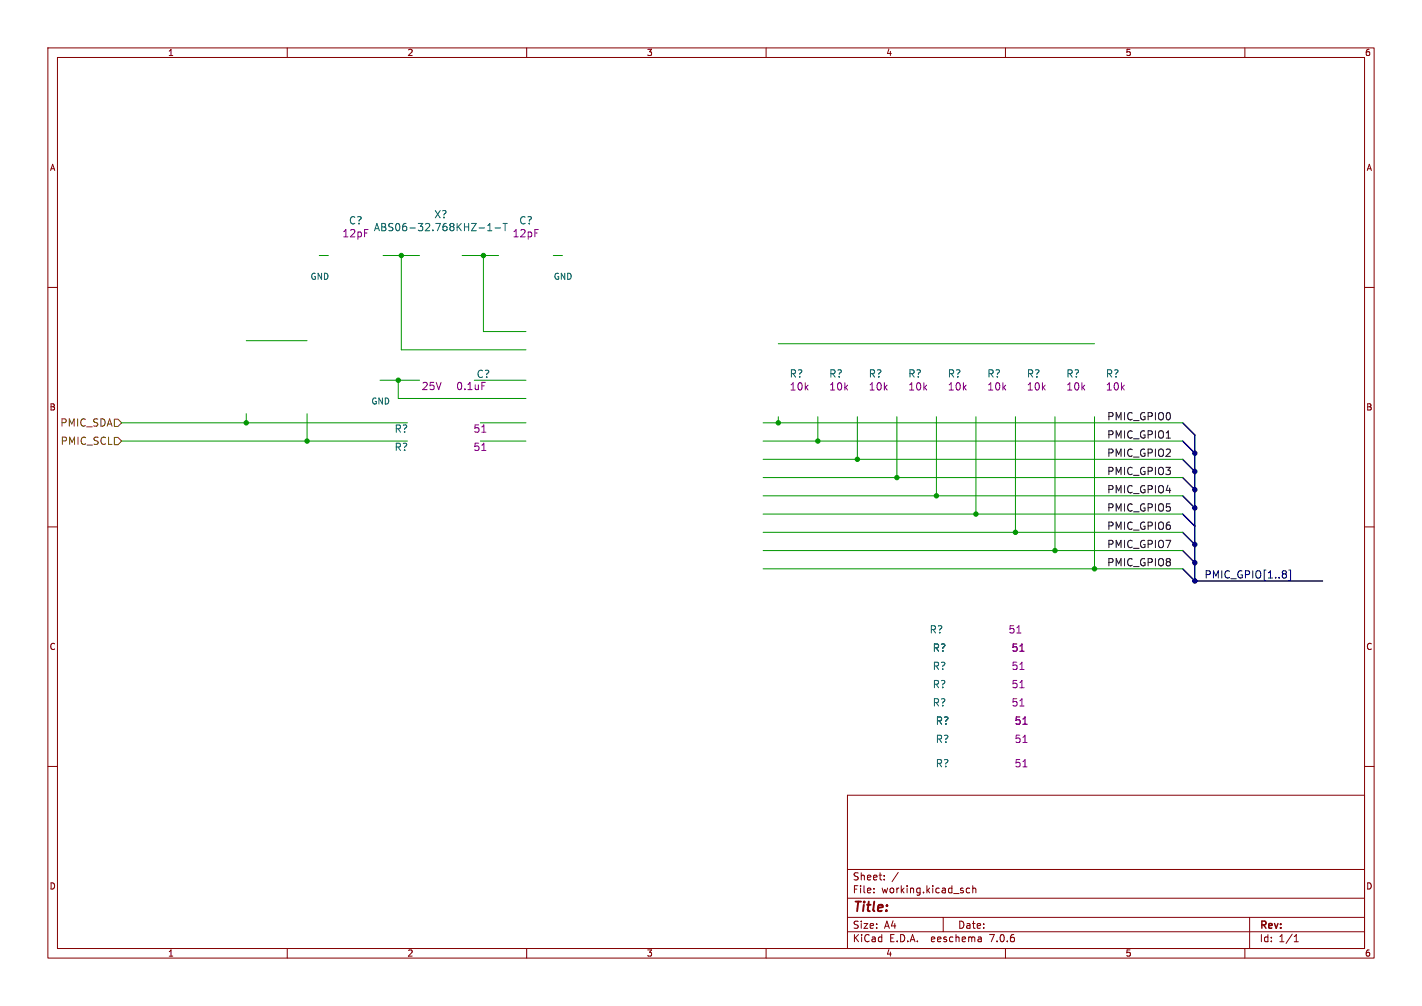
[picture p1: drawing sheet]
<svg xmlns="http://www.w3.org/2000/svg" width="297mm" height="210mm" viewBox="0 0 297 210" stroke-linecap="round" stroke-linejoin="round" font-family="sans-serif">
<g fill="none" stroke="#840000" stroke-width=".21">
<path d="M10 10h277v190h-277zM12 12h273v186h-273zM60 10v2M110 10v2M160 10v2M210 10v2M260 10v2M10 60h2M285 60h2M10 110h2M285 110h2M10 160h2"/>
<path d="M285 160h2M177 166h108v32h-108zM60 198v2M110 198v2M160 198v2M177 194.5h108M177 191.5h108M177 187.5h108M177 181.5h108M182.5 186.3v.1M182.5 185.5v.1M184.7 183.6v.1"/>
<path d="M184.7 182.8v.1M187.6 182.1l-1.3 2M197 191.5v3M202.5 185.5l-.4-.1-.3 .3 .2 .6h.5M203.2 185.5l.2-.1 .3 .1 .1 .9M203.2 184.9v1.5M204.9 195.7l.1 .9M205 196.5l-.2 .1M205 196h-.2M210 198v2M260 198v2M261 191.5v6.5"/>
<path d="M270.3 196.6h.9M270.3 195.5l.4-.4v1.5"/>
</g>
<path d="M23.9 91.3h.7l.8 .8-.8 .7h-.7zM23.9 87.5h.7l.8 .8-.8 .7h-.7z" fill="none" stroke="#725600" stroke-width=".21"/>
<path d="M268.5 119.2l.2 .2-.2 .3M268.5 119.9l.2 .2-.2 .5M269.2 119h.4v2.2h-.4" fill="none" stroke="#000084" stroke-width=".21"/>
<path d="M243.6 91.5h.8" fill="none" stroke="#0f0f0f" stroke-width=".21"/>
<path d="M247 88.3l2.6 2.5v30.5M247 95.9l2.6 2.5M247 99.7l2.6 2.5M247 92.1l2.6 2.5M247 118.7l2.6 2.6M247 103.5l2.6 2.5M247 107.3l2.6 2.6M247 111.1l2.6 2.6M247 114.9l2.6 2.6M249.6 121.3h26.6" fill="none" stroke="#000084" stroke-width=".3"/>
<g fill="none" stroke="#009600" stroke-width=".21">
<path d="M66.7 53.3h1.9M80 53.3h7.6M83.8 53.3v19.7h26.1M96.5 53.3h7.6M101 53.3v15.9h8.9M115.6 53.3h1.9M51.4 71.1h12.7M79.4 79.4h8.2M83.2 79.4v3.8h26.7M99.1 79.4h10.8M162.6 71.8h66M25.4 92.1h59.7"/>
<path d="M25.4 88.3h59.7M51.4 86.4v1.9M64.1 86.4v5.7M100.3 92.1h9.6M100.3 88.3h9.6M159.4 95.9h87.6M159.4 92.1h87.6M159.4 99.7h87.6M159.4 88.3h87.6M162.6 87v1.3M170.8 87v5.1M179.1 87v8.9"/>
<path d="M187.3 87v12.7M195.6 87v16.5M203.8 87v20.3M212.1 87v24.1M220.3 87v27.9M228.6 87v31.7M159.4 111.1h87.6M159.4 114.9h87.6M159.4 107.3h87.6M159.4 103.5h87.6M159.4 118.7h87.6"/>
</g>
<path d="M100.6 90.2h.9M100.6 94h.9M212.4 132.1h.9M213 136h.9M213 139.8h.9M213 147.4h.9M213 143.6h.9M213.7 151.2h.8M213.7 155h.8M213.7 160.1h.8" fill="none" stroke="#840084" stroke-width=".21"/>
<path d="M100.1 47.6h1.1M101.9 48.2h.8M101.9 47.1l.4-.5v1.6M103.4 47.6h1.2M105.1 46.6h.8M105.5 46.6v1.6" fill="none" stroke="#006464" stroke-width=".21"/>
<g fill="#000084" stroke="#000084" stroke-width=".21">
<circle cx="249.6" cy="113.7" r=".46"/>
<circle cx="249.6" cy="121.3" r=".46"/>
<circle cx="249.6" cy="117.5" r=".46"/>
<circle cx="249.6" cy="94.6" r=".46"/>
<circle cx="249.6" cy="98.4" r=".46"/>
<circle cx="249.6" cy="106" r=".46"/>
<circle cx="249.6" cy="102.2" r=".46"/>
</g>
<g fill="#009600" stroke="#009600" stroke-width=".21">
<circle cx="170.8" cy="92.1" r=".46"/>
<circle cx="162.6" cy="88.3" r=".46"/>
<circle cx="179.1" cy="95.9" r=".46"/>
<circle cx="195.6" cy="103.5" r=".46"/>
<circle cx="187.3" cy="99.7" r=".46"/>
<circle cx="228.6" cy="118.7" r=".46"/>
<circle cx="203.8" cy="107.3" r=".46"/>
<circle cx="220.3" cy="114.9" r=".46"/>
<circle cx="212.1" cy="111.1" r=".46"/>
<circle cx="83.2" cy="79.4" r=".46"/>
<circle cx="101" cy="53.3" r=".46"/>
<circle cx="51.4" cy="88.3" r=".46"/>
<circle cx="64.1" cy="92.1" r=".46"/>
<circle cx="83.8" cy="53.3" r=".46"/>
</g>
<text font-size="2.8" fill="#840000" x="178" y="190.9">Title:</text>
<g font-size="2.1" fill="#006464">
<text x="72.8" y="47">C?</text>
<text x="90.6" y="45.8">X?</text>
<text x="108.4" y="47">C?</text>
<text x="78" y="48.5">ABS06-32.768KHZ-1-T</text>
<text x="164.9" y="79">R?</text>
<text x="173.1" y="79">R?</text>
<text x="181.4" y="79">R?</text>
<text x="189.6" y="79">R?</text>
<text x="197.9" y="79">R?</text>
<text x="206.1" y="79">R?</text>
<text x="214.4" y="79">R?</text>
<text x="222.6" y="79">R?</text>
<text x="230.9" y="79">R?</text>
<text x="82.3" y="90.5">R?</text>
<text x="82.3" y="94.3">R?</text>
<text x="194.1" y="132.4">R?</text>
<text x="194.7" y="136.2">R?</text>
<text x="194.7" y="140.1">R?</text>
<text x="194.7" y="143.9">R?</text>
<text x="194.7" y="147.7">R?</text>
<text x="195.4" y="151.5">R?</text>
<text x="195.4" y="155.3">R?</text>
<text x="195.4" y="160.4">R?</text>
</g>
<g font-size="2.1" fill="#840084">
<text x="71.4" y="49.7">12pF</text>
<text x="107" y="49.7">12pF</text>
<text x="88" y="81.6">25V</text>
<text x="95.2" y="81.6">0.1uF</text>
<text x="99.5" y="79.1">C?</text>
<text x="164.9" y="81.7">10k</text>
<text x="173.1" y="81.7">10k</text>
<text x="181.4" y="81.7">10k</text>
<text x="189.6" y="81.7">10k</text>
<text x="197.9" y="81.7">10k</text>
<text x="206.1" y="81.7">10k</text>
<text x="214.4" y="81.7">10k</text>
<text x="222.6" y="81.7">10k</text>
<text x="230.9" y="81.7">10k</text>
<text x="98.8" y="90.5">51</text>
<text x="98.8" y="94.3">51</text>
<text x="210.6" y="132.4">51</text>
<text x="211.2" y="136.2">51</text>
<text x="211.2" y="140.1">51</text>
<text x="211.2" y="143.9">51</text>
<text x="211.2" y="147.7">51</text>
<text x="211.8" y="151.5">51</text>
<text x="211.8" y="155.3">51</text>
<text x="211.8" y="160.4">51</text>
</g>
<g font-size="2.1" fill="#725600">
<text x="12.5" y="89.3">PMIC_SDA</text>
<text x="12.6" y="93.1">PMIC_SCL</text>
</g>
<g font-size="2.1" fill="#0f0f0f">
<text x="231.1" y="87.8">PMIC_GPIO0</text>
<text x="231.1" y="91.7">PMIC_GPIO1</text>
<text x="231.1" y="95.5">PMIC_GPIO2</text>
<text x="231.1" y="99.3">PMIC_GPIO3</text>
<text x="231.1" y="106.9">PMIC_GPIO5</text>
<text x="231.1" y="103.1">PMIC_GPIO4</text>
<text x="231.1" y="110.7">PMIC_GPIO6</text>
<text x="231.1" y="114.5">PMIC_GPIO7</text>
<text x="231.1" y="118.3">PMIC_GPIO8</text>
</g>
<text font-size="2.1" fill="#000084" x="251.5" y="120.9">PMIC_GPIO[1..8]</text>
<g font-size="2.1" fill="#840000">
<text x="178" y="184">Sheet:</text>
<text x="178" y="186.7">File:</text>
<text x="184.1" y="186.7">working.kicad_sch</text>
<text x="178" y="196.9">KiCad</text>
<text x="178" y="194.1">Size:</text>
<text x="184.7" y="194.1">A4</text>
<text x="185.7" y="196.9">E.D.A.</text>
<text x="194.6" y="196.9">eeschema</text>
<text x="200" y="194.1">Date:</text>
<text x="207" y="196.9">7.0.6</text>
<text x="263" y="194.3">Rev:</text>
<text x="263" y="196.9">Id:</text>
<text x="267.1" y="196.9">1/1</text>
</g>
<g font-size="1.8" fill="#840000">
<text x="35" y="11.9">1</text>
<text x="85" y="11.9">2</text>
<text x="135" y="11.9">3</text>
<text x="185" y="11.9">4</text>
<text x="235" y="11.9">5</text>
<text x="285" y="11.9">6</text>
<text x="10.3" y="35.9">A</text>
<text x="285.3" y="35.9">A</text>
<text x="10.3" y="85.9">B</text>
<text x="285.3" y="85.9">B</text>
<text x="10.3" y="135.9">C</text>
<text x="285.3" y="135.9">C</text>
<text x="10.3" y="185.9">D</text>
<text x="285.3" y="185.9">D</text>
<text x="35" y="199.9">1</text>
<text x="85" y="199.9">2</text>
<text x="135" y="199.9">3</text>
<text x="185" y="199.9">4</text>
<text x="235" y="199.9">5</text>
<text x="285" y="199.9">6</text>
</g>
<g font-size="1.8" fill="#006464">
<text x="64.8" y="58.6">GND</text>
<text x="115.6" y="58.6">GND</text>
<text x="77.5" y="84.6">GND</text>
</g>
</svg>
